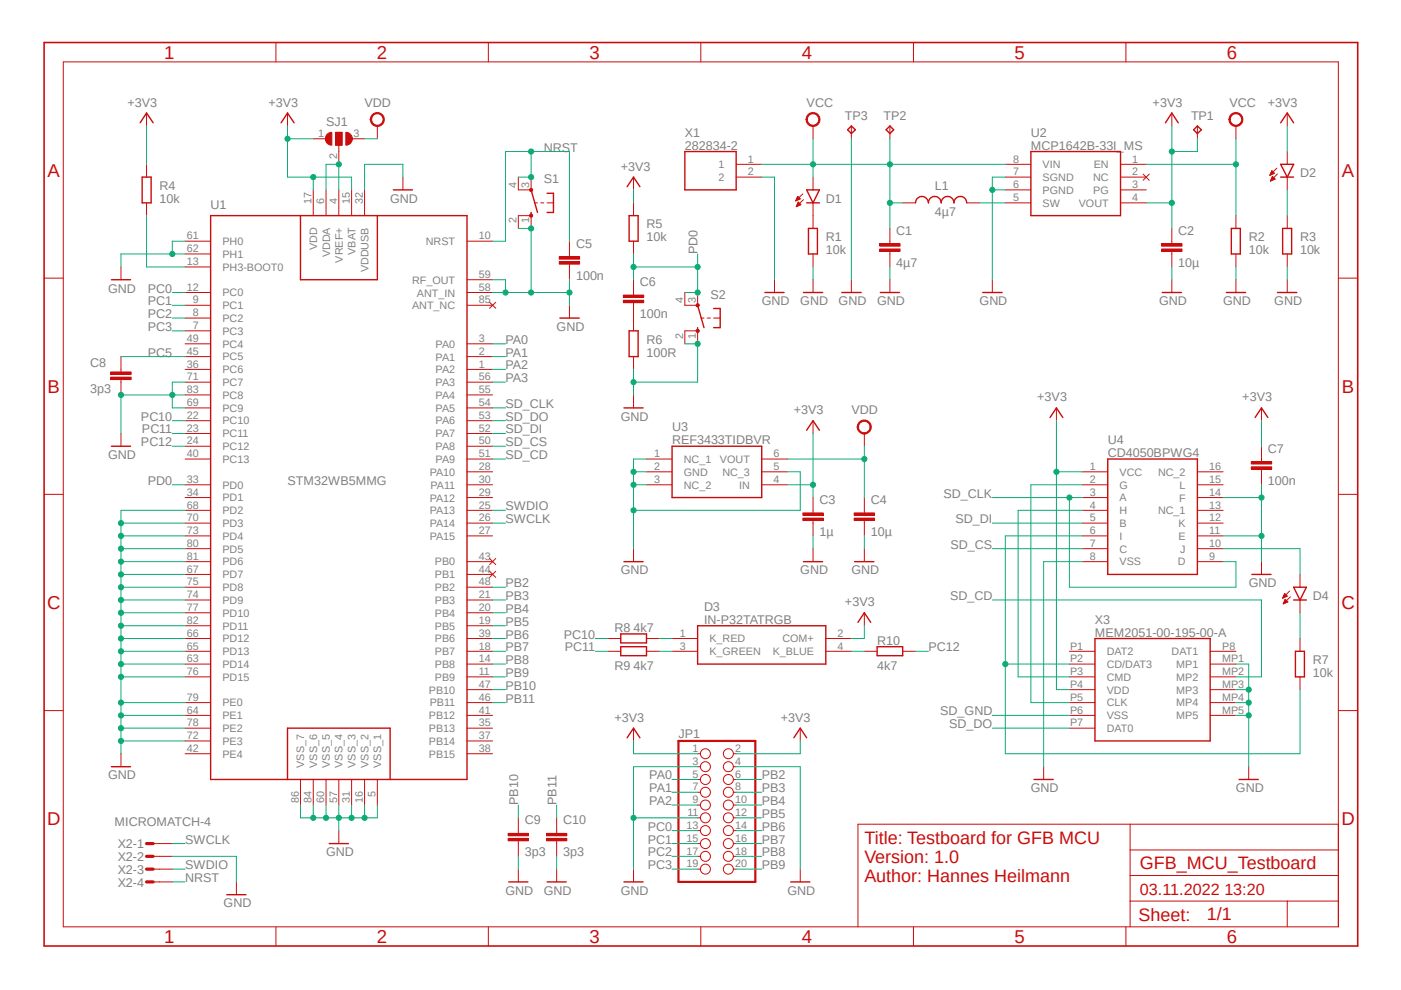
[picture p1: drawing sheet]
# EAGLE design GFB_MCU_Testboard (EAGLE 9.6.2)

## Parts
C1  4µ7  C-EUC1206K  [C1206K]
C2  10µ  C-EUC1206K  [C1206K]
C3  1µ  C-EUC1206K  [C1206K]
C4  10µ  C-EUC1206K  [C1206K]
C5  100n  C-EUC0805K  [C0805K]
C6  100n  C-EUC0805K  [C0805K]
C7  100n  C-EUC0805K  [C0805K]
C8  3p3  C-EUC0805K  [C0805K]
C9  3p3  C-EUC0805K  [C0805K]
C10  3p3  C-EUC0805K  [C0805K]
D1  LEDSML0805  [SML0805]
D2  LEDSML0805  [SML0805]
D3  IN-P32TATRGB  [INP32TATRGB]
D4  LEDSML0805  [SML0805]
JP1  PINHD-2X10  [2X10]
L1  4µ7  L-USL4532P  [L4532P]
R1  10k  R-EU_R0805  [R0805]
R2  10k  R-EU_R0805  [R0805]
R3  10k  R-EU_R0805  [R0805]
R4  10k  R-EU_R0805  [R0805]
R5  10k  R-EU_R0805  [R0805]
R6  100R  R-EU_R0805  [R0805]
R7  10k  R-EU_R0805  [R0805]
R8  4k7  R-EU_R0805  [R0805]
R9  4k7  R-EU_R0805  [R0805]
R10  4k7  R-EU_R0805  [R0805]
S1  10-XX  [B3F-10XX]
S2  10-XX  [B3F-10XX]
SJ1  SJ2W  [SJ_2]
TP1  TPB2,54  [B2,54]
TP2  TPB2,54  [B2,54]
TP3  TPB2,54  [B2,54]
U1  STM32WB5MMG  [STM32WB5MMG]
U2  MCP1642B-33I_MS  [SOP65P490X110-8N]
U3  REF3433TIDBVR  [SOT95P280X145-6N]
U4  CD4050BPWG4  [SOP65P640X120-16N]
X1  282834-2  [282834-2_1]
X2  MICROMATCH-4  [MICROMATCH-4]
X3  MEM2051-00-195-00-A  [MEM20510019500A]

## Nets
+3V3: C2.1 C3.1 C7.1 D2.A D3.2(COM+) JP1.1 JP1.2 R4.1 R5.1 SJ1.1 TP1.TP U1.15(VBAT) U1.17(VDD) U2.4(VOUT) U3.4(IN) U4.1(VCC) X3.P4(VDD)
GND: C1.2 C2.2 C3.2 C4.2 C5.2 C7.2 C8.2 C9.2 C10.2 JP1.3 JP1.4 JP1.11 R1.2 R2.1 R3.2 R6.2 S1.1(S) S1.2(S1) S2.1(S) S2.2(S1) TP3.TP U1.5(VSS_1) U1.16(VSS_2) U1.31(VSS_3) U1.32(VDDUSB) U1.57(VSS_4) U1.58(ANT_IN) U1.59(RF_OUT) U1.60(VSS_5) U1.61(PH0) U1.62(PH1) U1.63(PD14) U1.64(PE1) U1.65(PD13) U1.66(PD12) U1.67(PD7) U1.68(PD2) U1.69(PC9) U1.70(PD3) U1.71(PC7) U1.72(PE3) U1.73(PD4) U1.74(PD9) U1.75(PD8) U1.76(PD15) U1.77(PD10) U1.78(PE2) U1.79(PE0) U1.80(PD5) U1.81(PD6) U1.82(PD11) U1.83(PC8) U1.84(VSS_6) U1.86(VSS_7) U2.6(PGND) U2.7(SGND) U3.1(NC_1) U3.2(GND) U3.3(NC_2) U3.5(NC_3) U4.8(VSS) U4.11(E) U4.14(F) X1.2 X2.2 X3.MP1 X3.MP3 X3.MP4 X3.MP5
N$1: D2.C R3.1
N$2: L1.2 U2.5(SW)
N$3: D1.C R1.1
N$4: R4.2 U1.13(PH3-BOOT0)
N$5: C6.2 R6.1
N$6: U4.2(G) X3.P5(CLK)
N$7: SJ1.2 U1.4(VREF+) U1.6(VDDA)
N$8: D3.3(K_GREEN) R9.2
N$9: D3.1(K_RED) R8.2
N$10: D3.4(K_BLUE) R10.1
N$14: D4.C R7.1
N$15: R7.2 U4.6(I) X3.P2(CD/DAT3)
N$16: U4.4(H) X3.P3(CMD)
N$17: D4.A U4.10(J)
NRST: C5.1 S1.3(P) S1.4(P1) U1.10(NRST) X2.4
PA0: JP1.5 U1.3(PA0)
PA1: JP1.7 U1.2(PA1)
PA2: JP1.9 U1.1(PA2)
PA3: U1.56(PA3)
PB2: JP1.6 U1.48(PB2)
PB3: JP1.8 U1.21(PB3)
PB4: JP1.10 U1.20(PB4)
PB5: JP1.12 U1.19(PB5)
PB6: JP1.14 U1.39(PB6)
PB7: JP1.16 U1.18(PB7)
PB8: JP1.18 U1.14(PB8)
PB9: JP1.20 U1.11(PB9)
PB10: C9.1 U1.47(PB10)
PB11: C10.1 U1.46(PB11)
PC0: JP1.13 U1.12(PC0)
PC1: JP1.15 U1.9(PC1)
PC2: JP1.17 U1.8(PC2)
PC3: JP1.19 U1.7(PC3)
PC5: C8.1 U1.45(PC5)
PC10: R8.1 U1.22(PC10)
PC11: R9.1 U1.23(PC11)
PC12: R10.2 U1.24(PC12)
PD0: C6.1 R5.2 S2.3(P) S2.4(P1) U1.33(PD0)
SD_CD: U1.51(PA9) X3.MP2
SD_CLK: U1.54(PA5) U4.3(A) U4.9(D)
SD_CS: U1.50(PA8) U4.7(C)
SD_DI: U1.52(PA7) U4.5(B)
SD_DO: U1.53(PA6) X3.P7(DAT0)
SD_GND: X3.P6(VSS)
SWCLK: U1.26(PA14) X2.1
SWDIO: U1.25(PA13) X2.3
VCC: C1.1 D1.A L1.1 R2.2 TP2.TP U2.1(EN) U2.8(VIN) X1.1
VDD: C4.1 SJ1.3 U3.6(VOUT)
Unconnected: U1.27(PA15) U1.28(PA10) U1.29(PA12) U1.30(PA11) U1.34(PD1) U1.35(PB13) U1.36(PC6) U1.37(PB14) U1.38(PB15) U1.40(PC13) U1.41(PB12) U1.42(PE4) U1.43(PB0) U1.44(PB1) U1.49(PC4) U1.55(PA4) U1.85(ANT_NC) U2.2(NC) U2.3(PG) U4.12(K) U4.13(NC_1) U4.15(L) U4.16(NC_2) X3.P1(DAT2) X3.P8(DAT1)

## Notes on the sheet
- U1
- Title: Testboard for GFB MCU
  Version: 1.0
  Author: Hannes Heilmann
